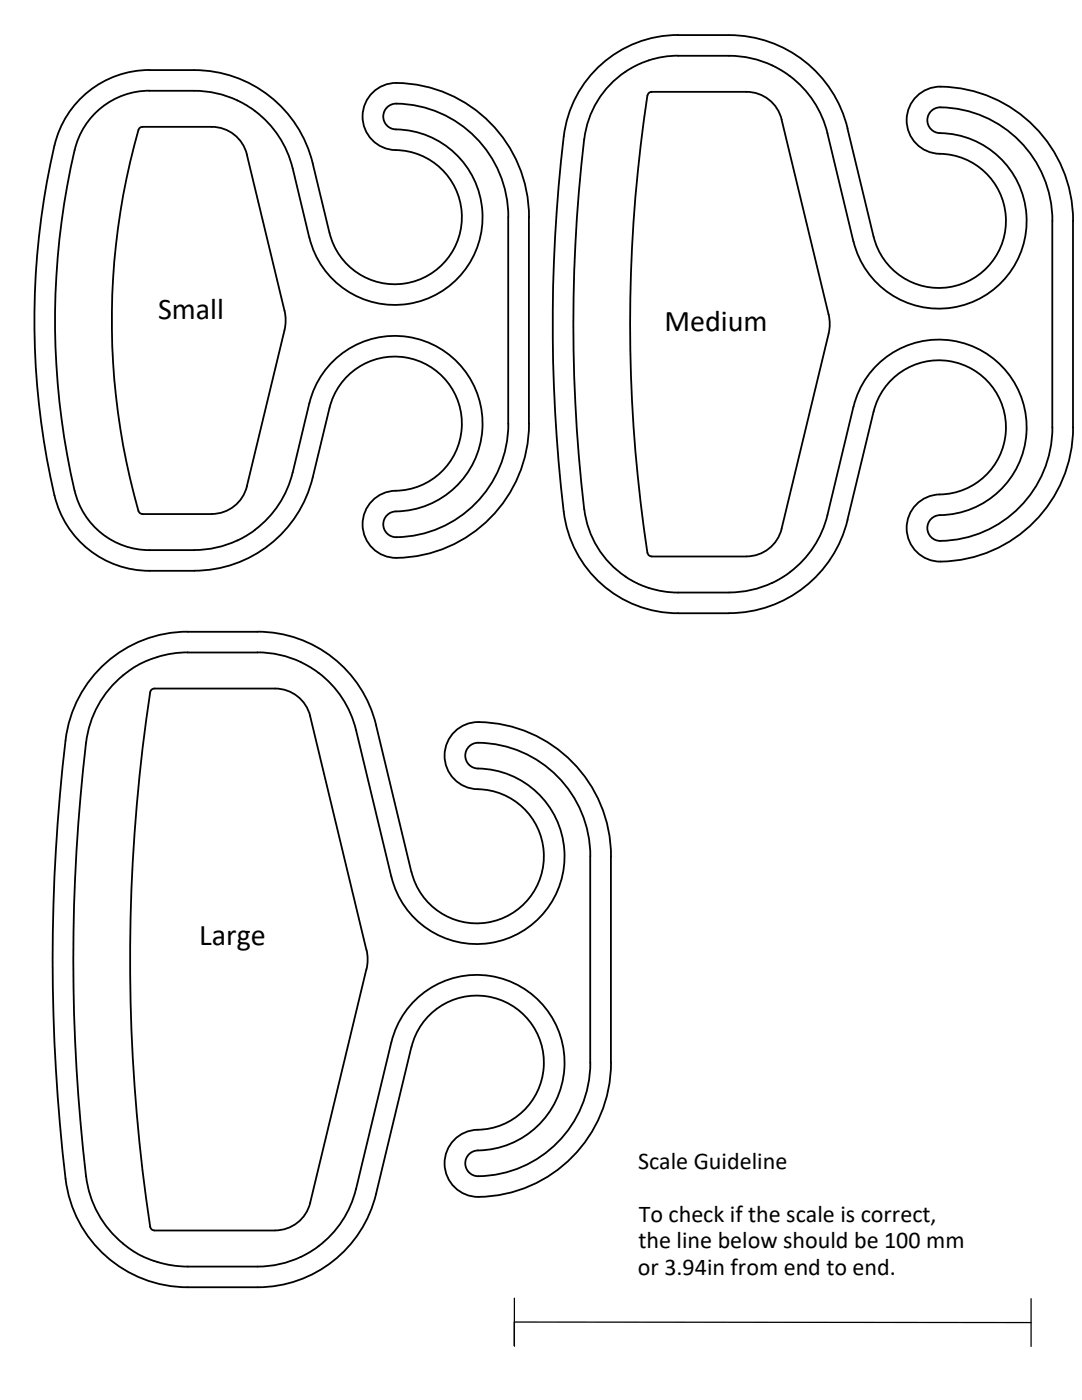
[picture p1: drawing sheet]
<svg xmlns="http://www.w3.org/2000/svg" width="216mm" height="279mm" viewBox="0 0 216 279" stroke-linecap="round" stroke-linejoin="round" font-family="sans-serif">
<!-- layer: Visible -->
<g fill="none" stroke="#000" stroke-width=".36">
<path d="M145.5 11.1h-10.2a18.4 18.4 0 0 0-9.3 2.5 18.7 18.7 0 0 0-9.4 14.1M145.5 7h-10.2a23 23 0 0 0-22.8 20.3 314.5 314.5 0 0 0 .3 76.6 23 23 0 0 0 22.5 18.5h10.2M145.5 11.1a20.2 20.2 0 0 1 19.6 15.5l5.2 21.6a17.5 17.5 0 0 0 19.9 13.1 17.5 17.5 0 0 0 14.6-18.9 17.5 17.5 0 0 0-17.8-15.9 2.57 2.57 0 0 1-1.9-2.8 2.57 2.57 0 0 1 2.5-2.3 22.7 22.7 0 0 1 22.4 22.7M145.5 7a24.3 24.3 0 0 1 23.6 18.6l5.2 21.6M14.9 30a149.8 149.8 0 0 0 0 67.9M49.3 30.8l7.5 31.2 .2 1.9-.2 2M49.3 30.8a7.2 7.2 0 0 0-7-5.5h-13.9a.84 .84 0 0 0-.8 .6 138.1 138.1 0 0 0 .1 76.3l.7 .4M50.9 22.2l-.8-.6a20.8 20.8 0 0 0-11.3-3.5h-9a15.3 15.3 0 0 0-14.9 11.9M50.9 22.2a20.2 20.2 0 0 1 7.5 11.4M58.4 33.6l3.3 13.9M79.1 20.7a2.57 2.57 0 0 0-2.6 2.5 2.57 2.57 0 0 0 2.5 2.6 17.5 17.5 0 0 1 17.2 16.3 17.5 17.5 0 0 1-14.8 18.5 17.5 17.5 0 0 1-19.7-13.2M79.1 20.7a22.6 22.6 0 0 1 22.3 22.6v41.3a22.7 22.7 0 0 1-22.3 22.6"/>
<path d="M116.6 27.8a312.4 312.4 0 0 0 .2 75.1 18.9 18.9 0 0 0 11.5 14l.9 .4a19.2 19.2 0 0 0 6.1 1h10.2M156 23.9l9.3 38.8 .3 2-.3 1.9M156 23.9a7.2 7.2 0 0 0-7.1-5.6h-18.9a.9 .9 0 0 0-.8 .8 300 300 0 0 0 .1 91.5l.7 .5 19-.1a7.2 7.2 0 0 0 7-5.5M174.3 47.2a13.4 13.4 0 0 0 15.1 10.1 13.4 13.4 0 0 0 11.3-14.2 13.4 13.4 0 0 0-13.2-12.4 6.7 6.7 0 0 1-6.6-6.8 6.7 6.7 0 0 1 6.8-6.6 26.8 26.8 0 0 1 26.4 26.8v41.2a26.7 26.7 0 0 1-27.4 26.7 6.7 6.7 0 0 1-5.8-7 6.7 6.7 0 0 1 6.6-6.3 13.4 13.4 0 0 0 13.2-12.5 13.4 13.4 0 0 0-11.3-14.1 13.4 13.4 0 0 0-15.1 10.1l-5.2 21.5a24.3 24.3 0 0 1-23.6 18.7M210 44.1v41.2M56.8 65.9l-7.5 31.2M165.3 66.6l-9.3 38.9M14.9 97.9a15.3 15.3 0 0 0 14.9 11.9h9M49.3 97.1a7.2 7.2 0 0 1-7 5.5M58.4 94.3a20.2 20.2 0 0 1-7.5 11.4M61.7 80.5l-3.3 13.8M61.7 80.5a17.5 17.5 0 0 1 20-13.2 17.5 17.5 0 0 1 14.5 18.9 17.5 17.5 0 0 1-17.8 15.9 2.57 2.57 0 0 0-1.9 2.9 2.57 2.57 0 0 0 2.6 2.2"/>
<path d="M210 85.3a22.6 22.6 0 0 1-22.9 22.6 2.57 2.57 0 0 1-2-2.8 2.57 2.57 0 0 1 2.5-2.3 17.5 17.5 0 0 0 17.2-16.3 17.5 17.5 0 0 0-14.8-18.5 17.5 17.5 0 0 0-19.7 13.2l-5.2 21.6M28.4 102.6h13.8M38.8 113.9a24.3 24.3 0 0 0 23.6-18.6l3.4-13.9a13.4 13.4 0 0 1 15-10.1 13.4 13.4 0 0 1 11.3 14.2 13.4 13.4 0 0 1-13.1 12.4 6.7 6.7 0 0 0-6.7 6.8 6.7 6.7 0 0 0 6.9 6.6 26.8 26.8 0 0 0 26.3-26.7l.1-41.3a26.7 26.7 0 0 0-27.4-26.7 6.7 6.7 0 0 0-5.8 7.1 6.7 6.7 0 0 0 6.6 6.3 13.4 13.4 0 0 1 13.1 12.4 13.4 13.4 0 0 1-11.3 14.2 13.4 13.4 0 0 1-15.1-10.1l-3.3-13.9a24.3 24.3 0 0 0-23.6-18.6h-9a19.4 19.4 0 0 0-18.9 15 152.9 152.9 0 0 0 .4 71.5 19.5 19.5 0 0 0 18.5 13.4h9M50.9 105.7l-.8 .6a20.6 20.6 0 0 1-11.3 3.5M154.1 116.3a20.2 20.2 0 0 1-8.6 1.9M165.1 102.8a20.1 20.1 0 0 1-11 13.5M24.6 134.8a20.5 20.5 0 0 0-7.4 13.4 366.3 366.3 0 0 0 .2 87.8 20.4 20.4 0 0 0 7.2 12.2M30.8 137.4h24.1a7.2 7.2 0 0 1 7 5.5l11.2 46.7 .3 1.9-.3 1.9-11.2 46.7a7.2 7.2 0 0 1-7 5.5M30.8 137.4a.85 .85 0 0 0-.8 .7 353.9 353.9 0 0 0 .1 107l.4 .4 .3 .1M31.4 131.1l-3.7 1.5-3.1 2.2M31.4 131.1a19.5 19.5 0 0 1 6-.9h14a20.3 20.3 0 0 1 12.2 4.1M37.4 126.1h14"/>
<path d="M37.5 126.1a24.5 24.5 0 0 0-24.4 21.6M51.4 126.1a24.3 24.3 0 0 1 23.6 18.6l7.1 29.3M63.6 134.3a20.2 20.2 0 0 1 7.4 11.4l7.1 29.3M13.1 147.7a367.1 367.1 0 0 0 .3 89.5 24.5 24.5 0 0 0 24.1 19.7h13.9a24.3 24.3 0 0 0 23.6-18.6M95.4 148.2a2.57 2.57 0 0 0-2.6 2.6 2.57 2.57 0 0 0 2.6 2.6 17.5 17.5 0 0 1 17.2 16.3 17.5 17.5 0 0 1-14.8 18.5 17.5 17.5 0 0 1-19.7-13.2M95.5 148.2a22.7 22.7 0 0 1 22.3 22.7v41.2M95.5 144.1a6.7 6.7 0 0 0-6.8 6.6 6.7 6.7 0 0 0 6.6 6.8 13.4 13.4 0 0 1 13.2 12.5 13.4 13.4 0 0 1-11.3 14.1 13.4 13.4 0 0 1-15.1-10.1M95.5 144.1a26.8 26.8 0 0 1 26.4 26.8v41.2M78.1 208l-7.1 29.3a20.1 20.1 0 0 1-11 13.5M78.1 208a17.5 17.5 0 0 1 19.7-13.2 17.5 17.5 0 0 1 14.8 18.5 17.5 17.5 0 0 1-17.2 16.3M82.1 209l-7.1 29.3M82.1 208.9a13.4 13.4 0 0 1 15.1-10.1 13.4 13.4 0 0 1 11.3 14.2 13.4 13.4 0 0 1-13.2 12.5 6.7 6.7 0 0 0-6.6 6.8 6.7 6.7 0 0 0 6.8 6.6"/>
<path d="M117.8 212.1a22.7 22.7 0 0 1-22.3 22.6M121.9 212.1a26.8 26.8 0 0 1-26.4 26.8M95.4 229.6a2.57 2.57 0 0 0-2.6 2.6 2.57 2.57 0 0 0 2.6 2.5M24.6 248.2l2.1 1.6 1.8 1a21 21 0 0 0 9 2h13.9a20.2 20.2 0 0 0 8.6-2M30.8 245.6h24.1"/>
</g>
<!-- layer: Sketch1 -->
<path d="M102.6 259.1v9.5v-4.8l103.1 .1v-4.7M205.7 263.9v4.8" fill="none" stroke="#000" stroke-width=".25"/>
<g font-size="6">
<text x="31.5" y="63.8">Small</text>
<text x="132.6" y="66.1">Medium</text>
<text x="39.8" y="188.7">Large</text>
</g>
<g font-size="4.8">
<text x="127.3" y="233.4">Scale Guideline</text>
<text x="127.4" y="243.8">To check if the scale is correct,</text>
<text x="127.4" y="249.1">the line below should be 100 mm</text>
<text x="127.3" y="254.4">or 3.94in from end to end.</text>
</g>
</svg>
